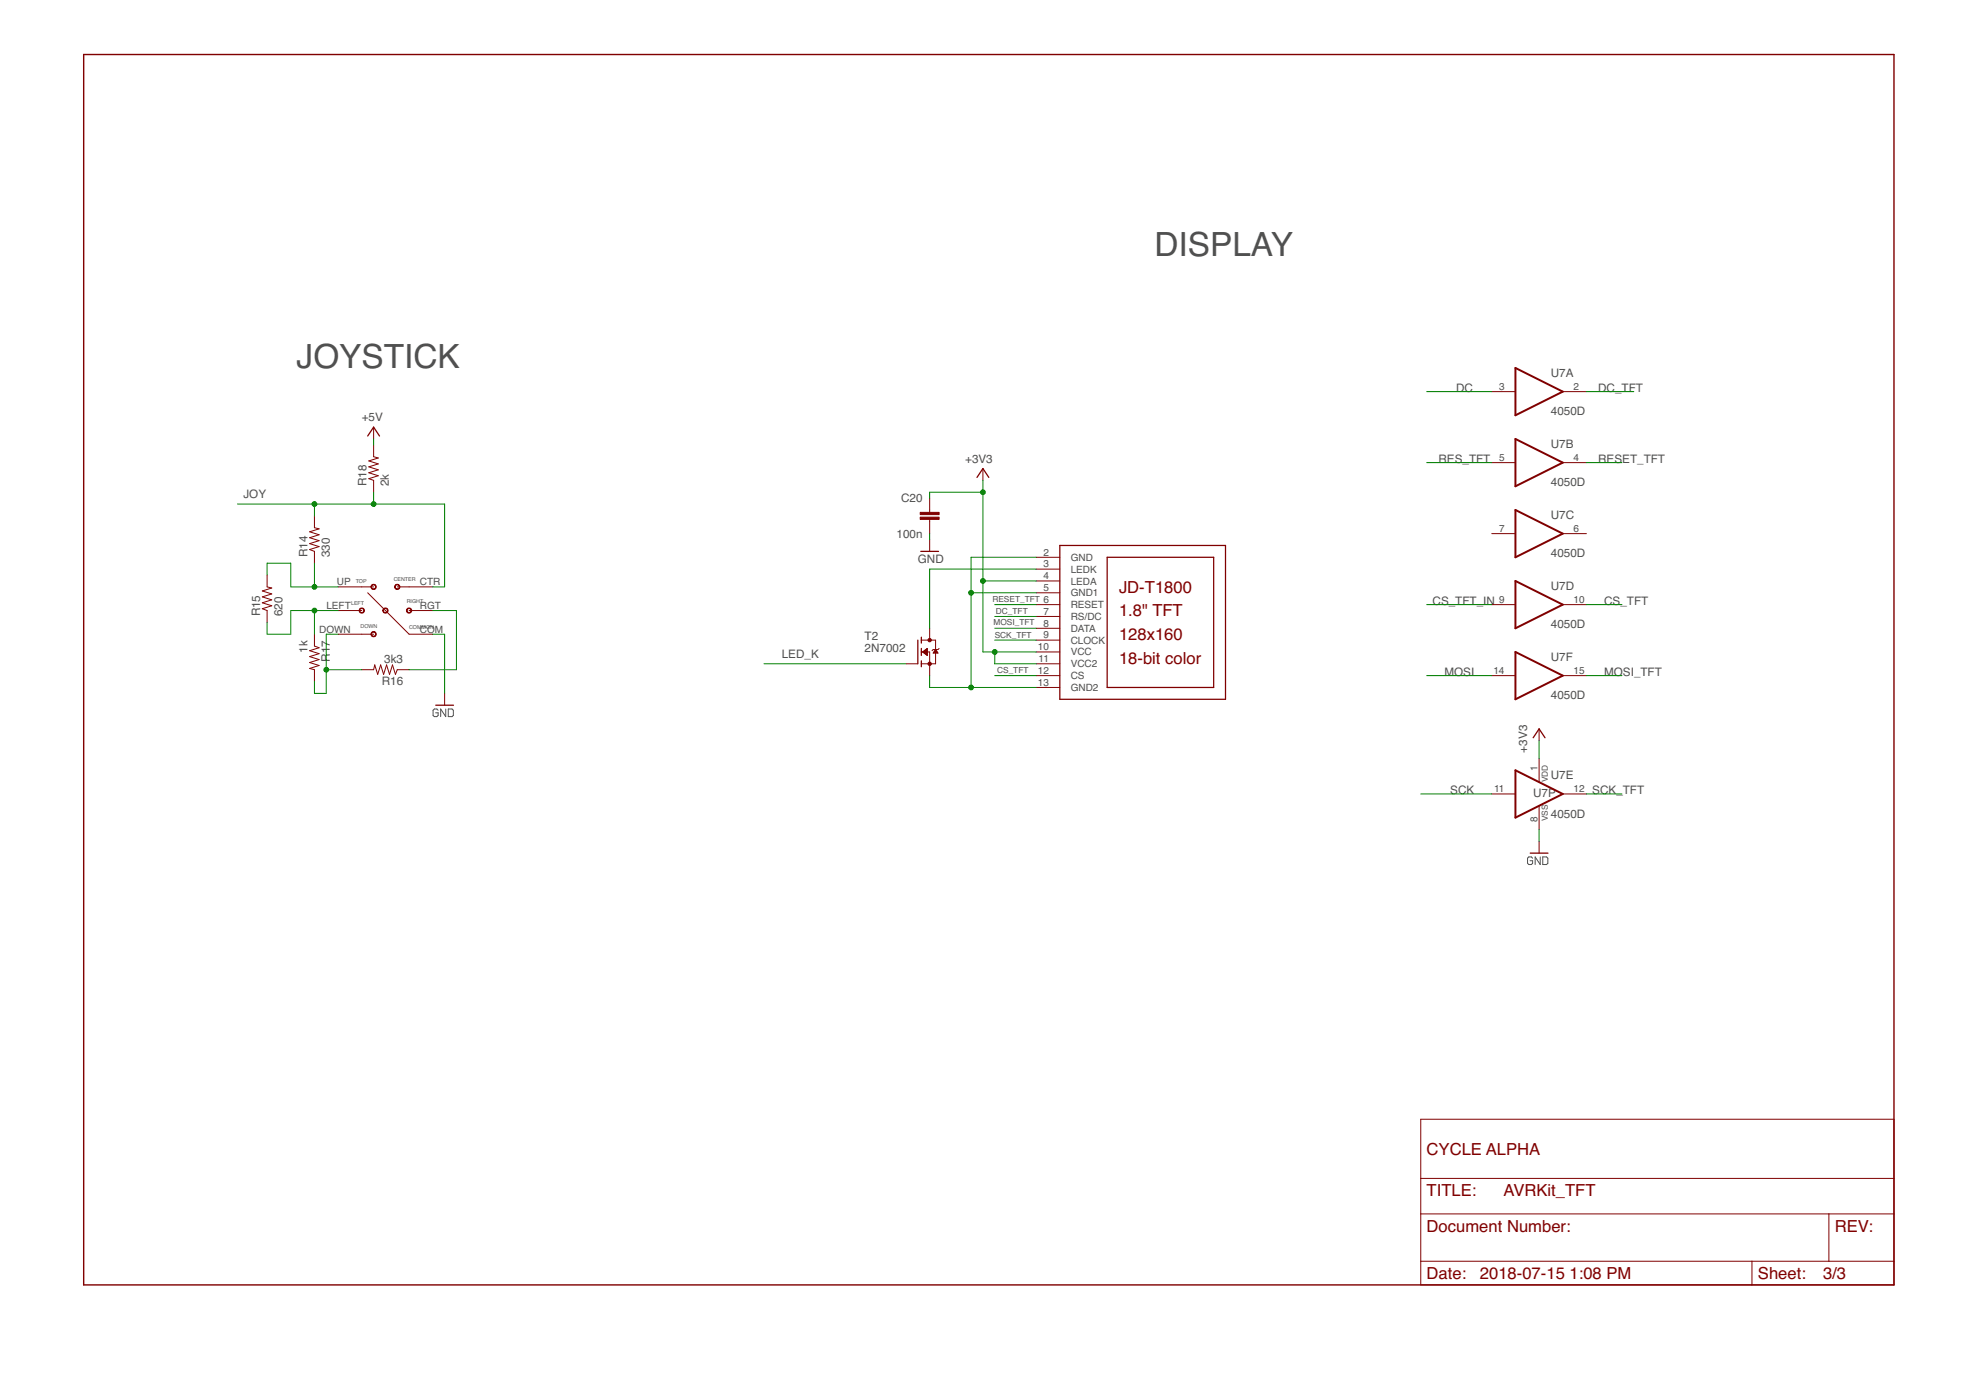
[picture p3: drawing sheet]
<svg xmlns="http://www.w3.org/2000/svg" width="297mm" height="210mm" viewBox="0 0 297 210" stroke-linecap="round" stroke-linejoin="round" font-family="sans-serif">
<path d="M65.8 106.7l-.2-.2h-.3l-.2 .2v.8l.2 .2h.3l.2-.2v-.4h-.4M67 106.5v1.2l-.8-1.2v1.2M67.4 106.5h.5l.2 .2v.8l-.2 .2h-.5zM230.3 128.9l-.2-.1h-.4l-.2 .1v.8l.2 .2h.4l.2-.2v-.4h-.4M231.4 128.8v1.1l-.7-1.1v1.1M231.8 128.8h.6l.2 .1v.8l-.2 .2h-.6z" fill="none" stroke="#505050" stroke-width=".15"/>
<g fill="none" stroke="#800000" stroke-width=".15">
<path d="M224.1 58.8h3.6M234.8 58.8h3.6M47.2 77.5v1.8l.7 .2-1.4 .4 1.4 .4-1.4 .5 1.4 .4-1.4 .5 1.4 .4-1.4 .5 .7 .2v1.8M56.1 64.2v1.8M56.1 66.8v1.8l.7 .2-1.4 .5 1.4 .4-1.4 .4 1.4 .5-1.4 .4 1.4 .5-1.4 .4 .7 .3v1.8M139.7 74.8v2.2M139.7 78v2.2M147.7 70.4v1.8M224.1 69.5h3.6M234.8 69.5h3.6M40.1 86.4v1.8l.7 .1-1.4 .5 1.4 .4-1.4 .5 1.4 .4-1.4 .5 1.4 .4-1.4 .5 .7 .2v1.8M47.2 95.3v1.8l.7 .2-1.4 .5 1.4 .4-1.4 .5 1.4 .4-1.4 .4 1.4 .5-1.4 .4 .7 .2v1.8"/>
<path d="M50.8 95.3h5.3M50.8 88.2h5.3M50.8 91.7h3.6M55.2 89.1l6.3 6.2h3.5M59.7 88.2h5.3M61.5 91.7h3.5M136.1 99.7h1.8M138.4 96.2h2.2v3.5h-2.2M138.4 98h1.3v3.5M138.6 98l.7-.6v1.1zM138.7 98h.6M138.7 97.9h.6"/>
<path d="M138.8 98.1h.5M138.8 97.9h.5M138.9 97.8h.4M138.9 98.1h.4M139 97.7h.3M139 98.2h.3M139.1 97.6h.2M139.1 98.3h.2M139.2 98.4h.1M139.2 97.5h.1M139.3 97.5h.1M139.3 98.4h.1"/>
<path d="M139.7 81.1v1.7M139.7 94.4v1.8M140.3 98.1h.6M140.3 98h.5M140.4 97.9h.4M140.4 97.9h.3M140.5 97.8h.2M140.5 97.7h.1M140.6 97.6l.3 .5h-.7zM140.6 97.6h.1M141.1 97.4l-.2 .2h-.7l-.2 .2M155.7 83.7h3.5"/>
<path d="M155.7 85.5h3.5M155.7 87.3h3.5M155.7 90.8h3.5M155.7 92.6h3.5M155.7 94.4h3.5M155.7 96.2h3.5M155.7 98h3.5M155.7 99.7h3.5M155.7 89.1h3.5M224.1 90.8h3.6M224.1 80.2h3.6M234.8 90.8h3.6"/>
<path d="M234.8 80.2h3.6M54.4 100.6h1.7l.2-.7 .4 1.4 .5-1.4 .4 1.4 .5-1.4 .4 1.4 .5-1.4 .4 1.4 .3-.7h1.8M66.8 104.2v1.8M155.7 103.3h3.5M155.7 101.5h3.5M224.1 101.5h3.6M224.1 119.3h3.6M231.2 109.5v1.8M231.2 114v3.5M234.8 101.5h3.6M234.8 119.3h3.6M231.2 121.1v3.5"/>
<path d="M231.2 126.4v1.8M213.5 168.2h71.1v24.9h-71.1zM213.5 177.1h71.1M213.5 182.4h71.1M213.5 189.5h71.1M263.2 189.5v3.6M274.8 182.4v7.1"/>
</g>
<g fill="#800000" stroke="#800000" stroke-width=".15">
<path d="M59.4 87.9a.4 .4 0 0 1 .6 .1 .4 .4 0 0 1-.2 .6 .4 .4 0 0 1-.5-.4h.1a.31 .31 0 0 1 .4-.3 .31 .31 0 0 1 .1 .5 .31 .31 0 0 1-.5-.1l-.1-.1z" fill-rule="evenodd"/>
<path d="M55.9 87.9a.4 .4 0 0 1 .6 .1 .4 .4 0 0 1-.3 .6 .4 .4 0 0 1-.5-.4h.1a.31 .31 0 0 1 .5-.3 .31 .31 0 0 1 0 .5 .31 .31 0 0 1-.5-.1l-.1-.1z" fill-rule="evenodd"/>
<path d="M57.7 91.4a.4 .4 0 0 1 .6 .2 .4 .4 0 0 1-.3 .5 .4 .4 0 0 1-.5-.4h.1a.31 .31 0 0 1 .4-.2 .31 .31 0 0 1 .1 .5 .31 .31 0 0 1-.5-.1l-.1-.2z" fill-rule="evenodd"/>
<path d="M54.1 91.4a.4 .4 0 0 1 .6 .2 .4 .4 0 0 1-.3 .5 .4 .4 0 0 1-.4-.4 .31 .31 0 0 1 .5-.2 .31 .31 0 0 1 .1 .5 .31 .31 0 0 1-.5-.1l-.1-.2z" fill-rule="evenodd"/>
<path d="M55.9 95a.4 .4 0 0 1 .6 .1 .4 .4 0 0 1-.3 .6 .4 .4 0 0 1-.5-.4h.1a.31 .31 0 0 1 .5-.3 .31 .31 0 0 1 0 .5 .31 .31 0 0 1-.5-.1l-.1-.1z" fill-rule="evenodd"/>
<path d="M61.2 91.4a.4 .4 0 0 1 .6 .2 .4 .4 0 0 1-.2 .5 .4 .4 0 0 1-.5-.4h.1a.31 .31 0 0 1 .4-.2 .31 .31 0 0 1 .1 .5 .31 .31 0 0 1-.5-.1l-.1-.2z" fill-rule="evenodd"/>
<circle cx="139.7" cy="99.7" r=".25"/>
<circle cx="139.7" cy="96.2" r=".25"/>
</g>
<path d="M55.2 65.5l.9-1.3 .9 1.3M146.8 71.7l.9-1.3 .9 1.3M137.9 96.2v3.5M138.3 82.8h2.7M138.4 95.7v.9M138.4 97.4v1.1M138.4 99.3v.9M159.2 82h24.9v23.1h-24.9zM166.3 83.7h16.1v19.6h-16.1zM65.5 106h2.6M230.4 110.8l.8-1.3 .9 1.3M229.9 128.2h2.7" fill="none" stroke="#800000" stroke-width=".19"/>
<path d="M12.6 8.2h272v184.9h-272z" fill="none" stroke="#800000" stroke-width=".21"/>
<g fill="#800000" stroke="#800000" stroke-width=".15">
<path d="M138.3 77h2.8v.3h-2.8z"/>
<path d="M138.3 77.7h2.8v.3h-2.8z"/>
</g>
<path d="M227.7 55.3l7.1 3.5-7.1 3.6zM227.7 66l7.1 3.5-7.1 3.6zM227.7 76.6l7.1 3.6-7.1 3.5zM227.7 87.3l7.1 3.5-7.1 3.6zM227.7 98l7.1 3.5-7.1 3.6zM227.7 115.7l7.1 3.6-7.1 3.6z" fill="none" stroke="#800000" stroke-width=".3"/>
<g fill="none" stroke="#008000" stroke-width=".15">
<path d="M214.4 58.8h9.7M238.4 58.8h7.1M35.7 75.7h31.1v12.5h-1.8M47.2 75.7v1.8M56.1 66v.8M56.1 74v1.7M147.7 74h-8v.8M147.7 72.2v25.8h8M214.4 69.5h9.7M238.4 69.5h5.3M40.1 86.4v-1.8h3.6v3.6h7.1M47.2 84.6v3.6"/>
<path d="M47.2 91.7v3.6M50.8 95.3h-1.8v8.9h-1.8v-1.8M50.8 91.7h-7.1v3.6h-3.6v-1.8M65 95.3h1.8v8.9M65 91.7h3.6v8.9h-7.1M114.8 99.7h21.3M139.7 80.2v.9M145.9 89.1h9.8M147.7 87.3h8M149.5 98v1.7h6.2M149.5 90.8h6.2M149.5 94.4h6.2"/>
<path d="M149.5 96.2h6.2M149.5 92.6h6.2M155.7 85.5h-16v8.9M155.7 83.7h-9.8v19.6M214.4 90.8h9.7M238.4 90.8h5.3M49 100.6h5.4M139.7 101.5v1.8h16M149.5 101.5h6.2M213.5 119.3h10.6M214.4 101.5h9.7M231.2 111.3v2.7"/>
<path d="M238.4 101.5h5.3M238.4 119.3h5.3M231.2 124.6v1.8"/>
</g>
<g fill="#008000" stroke="#008000" stroke-width=".15">
<circle cx="47.2" cy="75.7" r=".36"/>
<circle cx="56.1" cy="75.7" r=".36"/>
<circle cx="47.2" cy="88.2" r=".36"/>
<circle cx="47.2" cy="91.7" r=".36"/>
<circle cx="49" cy="100.6" r=".36"/>
<circle cx="145.9" cy="89.1" r=".36"/>
<circle cx="145.9" cy="103.3" r=".36"/>
<circle cx="149.5" cy="98" r=".36"/>
<circle cx="147.7" cy="87.3" r=".36"/>
<circle cx="147.7" cy="74" r=".36"/>
</g>
<g font-size="5" fill="#505050">
<text x="173.5" y="38.4">DISPLAY</text>
<text x="44.6" y="55.3">JOYSTICK</text>
</g>
<g font-size="2.5" fill="#800000">
<text x="168.1" y="89.1">JD-T1800</text>
<text x="168.1" y="92.6">1.8&quot; TFT</text>
<text x="168.1" y="96.2">128x160</text>
<text x="168.1" y="99.7">18-bit color</text>
<text x="214.3" y="173.5">CYCLE ALPHA</text>
<text x="214.3" y="179.7">TITLE:</text>
<text x="225.9" y="179.7">AVRKit_TFT</text>
<text x="214.3" y="185.1">Document Number:</text>
<text x="275.7" y="185.1">REV:</text>
<text x="214.3" y="192.2">Date:</text>
<text x="222.3" y="192.2">2018-07-15</text>
<text x="235.8" y="192.2">1:08 PM</text>
<text x="264.1" y="192.2">Sheet:</text>
<text x="273.9" y="192.2">3/3</text>
</g>
<g font-size="1.8" fill="#505050">
<text x="218.8" y="58.8">DC</text>
<text x="233" y="56.6">U7A</text>
<text x="240.1" y="58.8">DC_TFT</text>
<text x="54.4" y="63.3">+5V</text>
<text x="233" y="62.4">4050D</text>
<text x="145" y="69.5">+3V3</text>
<text x="216.1" y="69.5">RES_TFT</text>
<text x="233" y="67.3">U7B</text>
<text x="240.1" y="69.5">RESET_TFT</text>
<text x="36.6" y="74.8">JOY</text>
<text x="55.1" y="73.1" transform="rotate(-90 55.1 73.1)">R18</text>
<text x="58.4" y="73.1" transform="rotate(-90 58.4 73.1)">2k</text>
<text x="135.4" y="75.5">C20</text>
<text x="233" y="73.1">4050D</text>
<text x="233" y="78">U7C</text>
<text x="46.2" y="83.7" transform="rotate(-90 46.2 83.7)">R14</text>
<text x="49.6" y="83.7" transform="rotate(-90 49.6 83.7)">330</text>
<text x="134.7" y="80.8">100n</text>
<text x="233" y="83.7">4050D</text>
<text x="137.9" y="84.6">GND</text>
<text x="233" y="88.6">U7D</text>
<text x="39.1" y="92.6" transform="rotate(-90 39.1 92.6)">R15</text>
<text x="42.4" y="92.6" transform="rotate(-90 42.4 92.6)">620</text>
<text x="215.2" y="90.8">CS_TFT_IN</text>
<text x="233" y="94.4">4050D</text>
<text x="241" y="90.8">CS_TFT</text>
<text x="46.2" y="98" transform="rotate(-90 46.2 98)">1k</text>
<text x="49.5" y="99.4" transform="rotate(-90 49.5 99.4)">R17</text>
<text x="57.7" y="99.6">3k3</text>
<text x="117.5" y="98.8">LED_K</text>
<text x="129.9" y="98">2N7002</text>
<text x="129.9" y="96.2">T2</text>
<text x="217" y="101.5">MOSI</text>
<text x="233" y="99.3">U7F</text>
<text x="241" y="101.5">MOSI_TFT</text>
<text x="57.4" y="102.9">R16</text>
<text x="233" y="105.1">4050D</text>
<text x="229.5" y="113.1" transform="rotate(-90 229.5 113.1)">+3V3</text>
<text x="217.9" y="119.3">SCK</text>
<text x="230.3" y="119.7">U7P</text>
<text x="233" y="117.1">U7E</text>
<text x="239.2" y="119.3">SCK_TFT</text>
<text x="233" y="122.8">4050D</text>
</g>
<g font-size="1.5" fill="#505050">
<text x="225.2" y="58.6">3</text>
<text x="236.4" y="58.6">2</text>
<text x="225.2" y="69.3">5</text>
<text x="236.4" y="69.3">4</text>
<text x="156.8" y="83.5">2</text>
<text x="225.2" y="79.9">7</text>
<text x="236.4" y="79.9">6</text>
<text x="50.6" y="87.9">UP</text>
<text x="63.1" y="87.9">CTR</text>
<text x="156.8" y="85.3">3</text>
<text x="156.8" y="87">4</text>
<text x="156.8" y="88.8">5</text>
<text x="160.9" y="84.3">GND</text>
<text x="160.9" y="86">LEDK</text>
<text x="160.9" y="87.8">LEDA</text>
<text x="160.9" y="89.6">GND1</text>
<text x="48" y="95">DOWN</text>
<text x="49" y="91.5">LEFT</text>
<text x="63.1" y="91.5">RGT</text>
<text x="63.1" y="95">COM</text>
<text x="156.8" y="90.6">6</text>
<text x="156.8" y="92.4">7</text>
<text x="156.8" y="94.2">8</text>
<text x="156.8" y="95.9">9</text>
<text x="160.9" y="91.4">RESET</text>
<text x="160.9" y="93.2">RS/DC</text>
<text x="160.9" y="94.9">DATA</text>
<text x="225.2" y="90.6">9</text>
<text x="236.4" y="90.6">10</text>
<text x="155.9" y="97.7">10</text>
<text x="155.9" y="101.3">12</text>
<text x="156" y="99.5">11</text>
<text x="160.9" y="96.7">CLOCK</text>
<text x="160.9" y="98.5">VCC</text>
<text x="160.9" y="100.3">VCC2</text>
<text x="224.4" y="101.3">14</text>
<text x="236.4" y="101.3">15</text>
<text x="155.9" y="103">13</text>
<text x="160.9" y="103.8">GND2</text>
<text x="160.9" y="102">CS</text>
<text x="224.5" y="119">11</text>
<text x="231" y="115.9" transform="rotate(-90 231 115.9)">1</text>
<text x="236.4" y="119">12</text>
<text x="231" y="123.5" transform="rotate(-90 231 123.5)">8</text>
</g>
<g font-size="1.2" fill="#505050">
<text x="149.1" y="90.5">RESET_TFT</text>
<text x="149.3" y="93.9">MOSI_TFT</text>
<text x="149.5" y="95.8">SCK_TFT</text>
<text x="149.6" y="92.3">DC_TFT</text>
<text x="149.8" y="101.2">CS_TFT</text>
<text x="232.6" y="117.5" transform="rotate(-90 232.6 117.5)">VDD</text>
<text x="232.6" y="123.4" transform="rotate(-90 232.6 123.4)">VSS</text>
</g>
<g font-size=".8" fill="#505050">
<text x="53.5" y="87.6">TOP</text>
<text x="59.2" y="87.3">CENTER</text>
<text x="52.8" y="90.8">LEFT</text>
<text x="54.2" y="94.4">DOWN</text>
<text x="61.1" y="90.7">RIGHT</text>
<text x="61.5" y="94.6">COMMON</text>
</g>
</svg>
